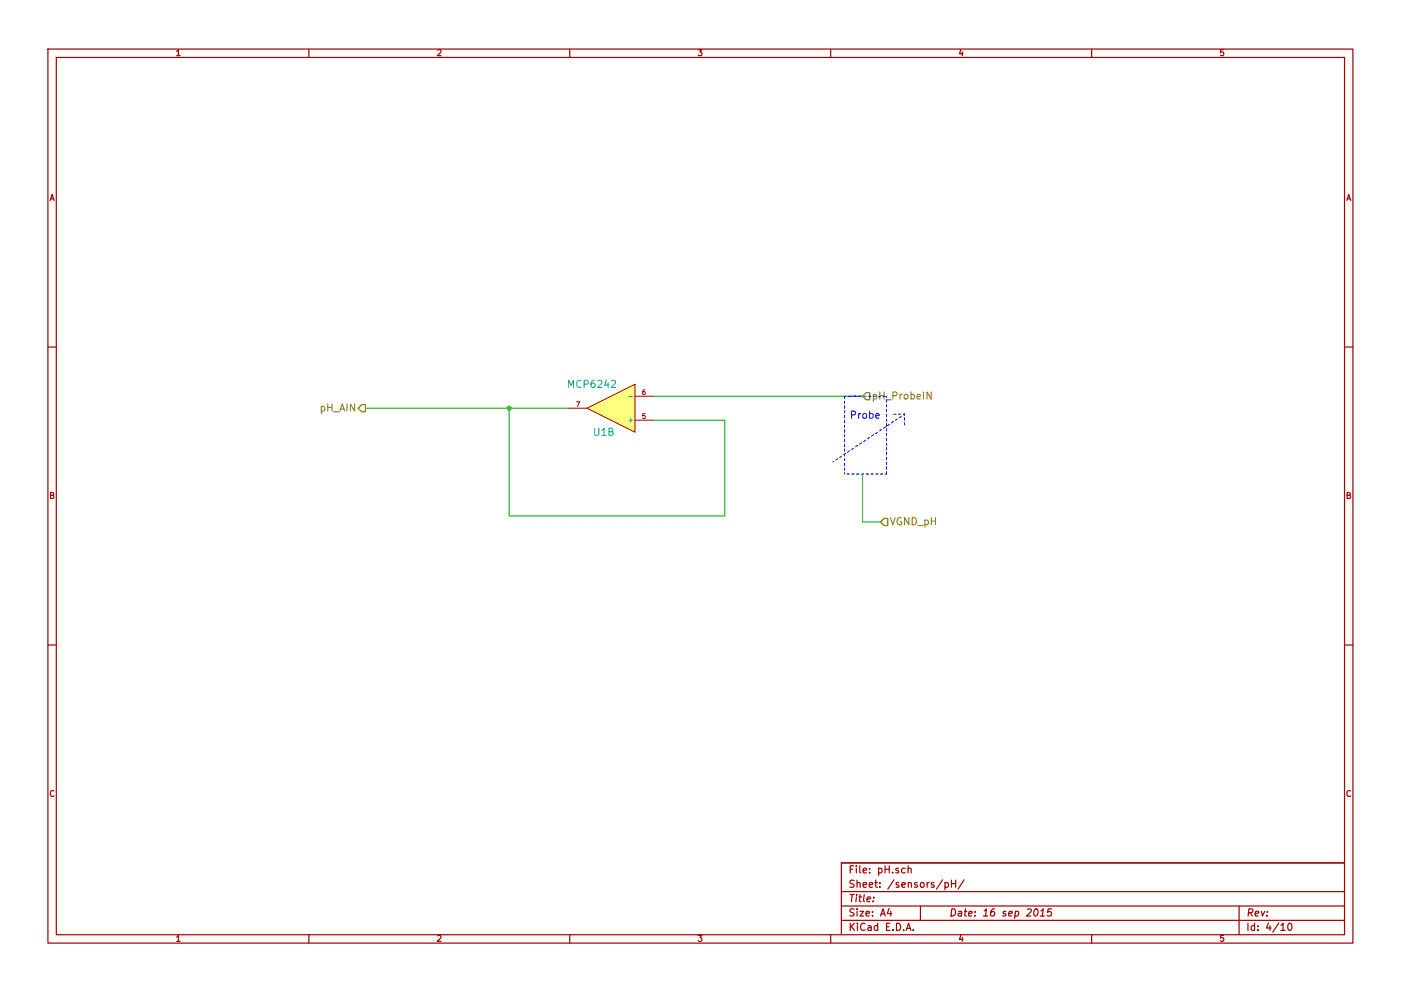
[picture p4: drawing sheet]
<svg xmlns="http://www.w3.org/2000/svg" width="297mm" height="210mm" viewBox="0 0 297 210" stroke-linecap="round" stroke-linejoin="round" font-family="sans-serif">
<g fill="none" stroke="#a00000" stroke-width=".25">
<path d="M10.2 10.4h276.6v189.7h-276.6zM11.9 12.2h273.2v186.1h-273.2zM65.5 10.4v1.8M120.8 10.4v1.8M176.1 10.4v1.8M231.4 10.4v1.8M10.2 73.6h1.7M285.1 73.6h1.7M10.2 136.8h1.7M285.1 136.8h1.7M65.5 198.3v1.8M120.8 198.3v1.8"/>
<path d="M176.1 198.3v1.8M178.4 189.2h106.7M178.4 195.3h106.7M178.4 192.2h106.7M185.2 190.4v.1M188.5 192.8l-.4 1h1M188.8 193.3v1.1M191.9 184.3l-.4-.1-.3 .3v.6l.3 .1 .4-.1M192.1 197.4l.5-1.5 .5 1.5M192.3 197h.7M192.5 184.3h.1a.36 .36 0 0 1 .6 .1v.8M192.5 183.7v1.5"/>
<path d="M193.6 197.3v.1M195.1 192.2v3.1M199.8 186.7l-1.2 1.9M200.4 187.3l.4-.1 .3 .3-.1 .6-.2 .2-.4-.1M200.4 187.2v1.6M201.7 186.7v1.6M201.7 187.5h.9M202.6 186.7v1.6M204.4 186.7l-1.3 1.9M219.4 193l.3-.2a.78 .78 0 0 1 .5 .7 .78 .78 0 0 1-.4 .7l-.3 .2-.3-.3v-.7zM220.5 194.4h.9M220.7 193.3l.5-.5-.2 1.6"/>
<path d="M223 192.8h-.8l-.1 .8 .2-.2 .5 .1 .2 .2-.2 .5-.2 .2-.6-.2M231.4 198.3v1.8M262.7 192.2v6.1M271.6 196.3l.4-.4v1.5M271.6 197.4h.9M273.2 196l.2-.1a.81 .81 0 0 1 .5 .7 .81 .81 0 0 1-.5 .8l-.2-.1-.2-.5zM285.1 183.1h-106.7v15.2"/>
</g>
<path d="M76.7 85.8h.8v1.6h-.8l-.8-.8zM183.6 83.3h.8v1.5h-.8l-.7-.7zM187.5 110h.7v1.5h-.7l-.8-.8z" fill="none" stroke="#808000" stroke-width=".25"/>
<path d="M77.5 86.6h43.1M107.9 86.6v22.9h45.8v-20.4h-15.3M138.4 84.1h44.5M182.9 100.6v10.1h3.8" fill="none" stroke="#00a000" stroke-width=".21"/>
<circle cx="107.9" cy="86.6" r=".41" fill="#00a000" stroke="#00a000" stroke-width=".25"/>
<path d="M197.4 83.2v1.5l-.9-1.5v1.5" fill="none" stroke="#808000" stroke-width=".21"/>
<path d="M176.5 98l15.3-10.1M179.1 84.1h3.8M180.3 84.1h7.7M188 84.1v16.5M191.8 87.9v2.5M191.8 87.9h-2.6M179.1 100.6v-16.5M188 100.6h-8.9" fill="none" stroke="#00f" stroke-width=".21" stroke-dasharray=".5" stroke-dashoffset=".3"/>
<path d="M124.5 86.6l10.1-5.1v10.2z" fill="#ffff80" stroke="#ffff80" stroke-width=".25"/>
<path d="M120.6 86.6h3.9M124.5 86.6l10.1-5.1v10.2zM134.6 89.1h3.8M134.6 84.1h3.8" fill="none" stroke="#a00000" stroke-width=".21"/>
<path d="M133.3 84.1h.8" fill="none" stroke="#00a0a0" stroke-width=".21"/>
<g font-size="2.1" fill="#00a0a0">
<text x="120.8" y="82.4">MCP6242</text>
<text x="125.9" y="92.5">U1B</text>
</g>
<g font-size="2.1" fill="#808000">
<text x="67.9" y="87.4">pH_AIN</text>
<text x="184.8" y="84.8">pH_ProbeIN</text>
<text x="188.6" y="111.5">VGND_pH</text>
</g>
<text font-size="2.1" fill="#00f" x="180.7" y="88.9">Probe</text>
<g font-size="2.1" fill="#a00000">
<text x="179.9" y="185.4">File: pH.sch</text>
<text x="179.9" y="191.5">Title:</text>
<text x="179.9" y="188.4">Sheet: /sensors/pH/</text>
<text x="179.9" y="197.6">KiCad E.D.A.</text>
<text x="179.9" y="194.5">Size: A4</text>
<text x="201.2" y="194.5">Date: 16 sep 2015</text>
<text x="264.2" y="194.5">Rev:</text>
<text x="264.2" y="197.6">Id: 4/10</text>
</g>
<g font-size="1.8" fill="#a00000">
<text x="37.3" y="11.9">1</text>
<text x="92.7" y="11.9">2</text>
<text x="148" y="11.9">3</text>
<text x="203.3" y="11.9">4</text>
<text x="258.6" y="11.9">5</text>
<text x="10.4" y="42.7">A</text>
<text x="285.3" y="42.7">A</text>
<text x="10.4" y="105.9">B</text>
<text x="285.3" y="105.9">B</text>
<text x="10.4" y="169.1">C</text>
<text x="285.3" y="169.1">C</text>
<text x="37.3" y="199.8">1</text>
<text x="92.7" y="199.8">2</text>
<text x="148" y="199.8">3</text>
<text x="203.3" y="199.8">4</text>
<text x="258.6" y="199.8">5</text>
</g>
<g font-size="1.4" fill="#a00000">
<text x="136.1" y="83.8">6</text>
<text x="122.2" y="86.4">7</text>
<text x="136.1" y="88.9">5</text>
</g>
<text font-size="1.4" fill="#00a0a0" x="133.5" y="89.7">+</text>
</svg>
